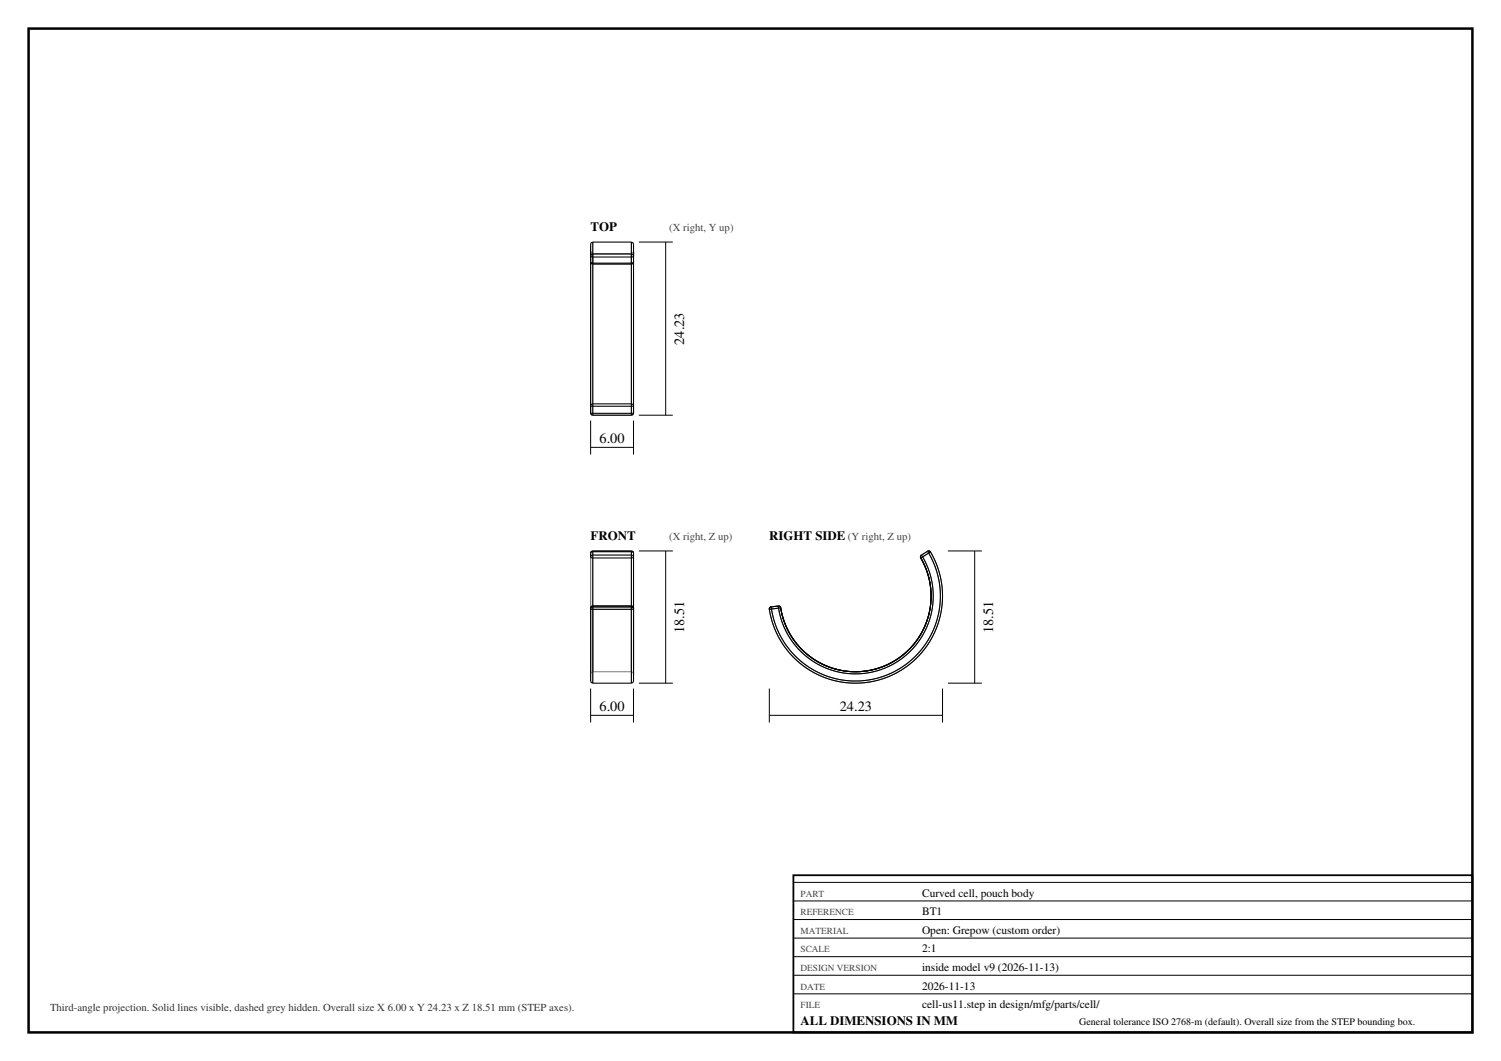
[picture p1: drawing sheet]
<svg xmlns="http://www.w3.org/2000/svg" width="420mm" height="297mm" viewBox="0 0 420 297" stroke-linecap="round" stroke-linejoin="round" font-family="sans-serif">
<path d="M8 8h404v281h-404z" fill="none" stroke="#000" stroke-width=".7" stroke-linecap="butt"/>
<g fill="none" stroke="#777" stroke-width=".28">
<path d="M165.3 71.6v1.7M165.3 68.4v45.2M165.3 73.3l.2 .4 .4 .2M165.9 71l-.5-.2-.1-.4v2.9M165.9 71h10.8M165.9 73.9h10.8M165.9 71v2.9M165.9 67.8v48.4M176.7 71v2.9M176.7 67.8v48.4M177.3 71.6v1.8l-.6 .5M177.3 68.4v45.2"/>
<path d="M177.3 70.4l-.2 .4-.4 .2M165.3 115.6l.1 .4 .5 .2M165.9 116.2h10.8M165.9 116.2h.1M176.7 116.2h.1M177.3 115.6l-.2 .4-.4 .2M165.3 155.9v32.7M165.9 154.5l-.6 .3v35.8M165.9 154.5v36.7M165.9 154.2v.3M165.9 154.5h10.8M176.7 154.5l.6 .3v35.8"/>
<path d="M176.7 154.2v.3M176.7 154.5v36.7M257.8 155.4l-.2 .3v.5l.6-.3M257.8 155.4l.4 .5M258.2 155.9a21.8 21.8 0 0 1-11.5 31.5 21.8 21.8 0 0 1-28.8-17.2M259.5 154.3l-1.7 1.1M259.5 154.3l.5-.1 .4 .3M259.5 154.3l.4 .5M259.9 154.8l-1.7 1.1M259.9 154.8a23.8 23.8 0 0 1-12.6 34.5 23.8 23.8 0 0 1-31.4-18.8M260.4 154.5a24.4 24.4 0 0 1-12.9 35.3 24.4 24.4 0 0 1-32.2-19.2l.6-.1M260.4 154.5l-.5 .3"/>
<path d="M165.9 170.1l-.6 .1v18.4M165.9 170.1h10.8M165.9 170.1v-.5v18.4M165.9 170.1v17.9M176.7 170.1l.6 .1v18.4l-.2-.4-.4-.2M176.7 170.1v-.5v18.4M176.7 170.1v17.9M215.8 169.9l.1 .6M217.8 169.6l.4 .2 .2 .3-.5 .1zM217.9 170.2l-2 .3M165.9 188h10.8M165.9 188l-.5 .2-.1 .4"/>
</g>
<g fill="none" stroke="#000" stroke-width=".3">
<path d="M165.3 70.4v1.2M165.3 73.3v40.3M165.3 71.6v1.7M165.3 73.3l.6 .4M165.3 71.6l.6 .4M165.3 73.3l.1 .5 .5 .1M165.9 67.8l-.5 .1-.1 .5v3.2M165.9 73.9v39.1M165.9 73.7h10.8M165.9 73.7v.2M165.9 72h10.8M165.9 72v1.7"/>
<path d="M165.9 71.1l-.4 .2-.2 .3M165.9 67.8v3.3M165.9 71.1v.9M165.9 71.1h10.8M165.9 73.9h10.8M165.9 67.8h10.8M176.7 67.8l.4 .1 .2 .5v3.2M176.7 73.9v39.1M176.7 73.7v.2M176.7 72v1.7M176.7 71.1v.9M176.7 71.1l.4 .2 .2 .3"/>
<path d="M176.7 67.8v3.3M177.3 70.4v1.2M177.3 73.3v40.3M177.3 71.6v1.7M177.3 73.3l-.6 .4M177.3 71.6l-.6 .4M177.3 73.3l-.2 .5-.4 .1M165.3 113.6v2M165.3 113.6l.6 .1M165.3 115.6l.6 .1M165.3 115.6l.1 .5 .5 .1M165.9 113h10.8"/>
<path d="M165.9 113l-.5 .2-.1 .4M165.9 113v.7M165.9 113.7h10.8M165.9 115.7h10.8M165.9 113.7v2M165.9 115.7v.5M165.9 116.2h10.8M176.7 113v.7M176.7 113l.4 .2 .2 .4M176.7 113.7v2M176.7 115.7v.5M177.3 113.6v2"/>
<path d="M177.3 113.6l-.6 .1M177.3 115.6l-.6 .1M177.3 115.6l-.2 .5-.4 .1M165.3 154.8v1.1M165.3 155.9l.6 .3M165.9 156.2h10.8M165.9 156.2v13.4M165.9 155.4h10.8M165.9 155.4v.8M165.9 155.4l-.4 .1-.2 .4M165.9 154.3h10.8M165.9 154.3v1.1"/>
<path d="M165.9 154.3l-.4 .2-.2 .3M165.9 154.2v.1M165.9 154.2h10.8M165.9 154.2l-.5 .2-.1 .4M176.7 156.2v13.4M176.7 155.4v.8M176.7 155.4l.4 .1 .2 .4M176.7 154.3v1.1M176.7 154.3l.4 .2 .2 .3M176.7 154.2v.1M176.7 154.2l.4 .2 .2 .4M177.3 155.9v14.3"/>
<path d="M177.3 154.8v1.1M177.3 155.9l-.6 .3M257.6 156.2a21.2 21.2 0 0 1-11.1 30.6 21.2 21.2 0 0 1-28.1-16.7M257.8 155.4l-.2 .3v.5M257.8 155.4l.4 .5M258.2 155.9l-.6 .3M258.2 155.9a21.8 21.8 0 0 1-11.5 31.5 21.8 21.8 0 0 1-28.8-17.2M259.5 154.3l-1.7 1.1M259.5 154.3l.5-.1 .4 .3M259.5 154.3l.4 .5M259.9 154.8a23.8 23.8 0 0 1-12.6 34.5 23.8 23.8 0 0 1-31.4-18.8M259.9 154.8l-1.7 1.1"/>
<path d="M260.4 154.5a24.4 24.4 0 0 1-12.9 35.3 24.4 24.4 0 0 1-32.2-19.2M260.4 154.5l-.5 .3M165.3 170.5v20.1l.1 .5 .5 .1M165.3 170.5l.6 .1M165.9 169.6l-.5 .3-.1 .6M165.9 169.6h.1M165.9 169.6h10.8M165.9 169.9h10.8M165.9 169.6v.3M165.9 169.9l-.5 .2-.1 .4M165.9 170.6v20.6M165.9 170.6h10.8"/>
<path d="M165.9 169.9v.7M176.7 169.6h.1M176.7 169.6l.4 .2 .2 .4M176.7 169.6v.3M176.7 169.9l.4 .2 .2 .4M176.7 169.9v.7M176.7 170.6v20.6M177.3 170.2v18.4M177.3 170.2v.3M177.3 170.5v20.1l-.2 .5-.4 .1M177.3 170.5l-.6 .1M215.8 169.9l-.4 .2-.1 .5"/>
<path d="M215.8 169.9l.1 .6M215.9 170.5l-.6 .1M217.8 169.6l.4 .2 .2 .3M217.8 169.6l-2 .3M217.8 169.6l.1 .6M217.9 170.2l-2 .3M218.4 170.1l-.5 .1M165.9 191.2h10.8"/>
</g>
<g fill="none" stroke="#000" stroke-width=".28">
<path d="M178.8 67.8h9.5M186.3 67.8v48.4M165.3 117.7v9.5M177.3 117.7v9.5M178.8 116.2h9.5M165.3 125.2h12M178.8 154.2h9.5M186.3 154.2v37M265.2 154.2h9.5M272.7 154.2v37M165.3 192.7v9.5M177.3 192.7v9.5"/>
<path d="M178.8 191.2h9.5M215.3 192.7v9.5M263.7 192.7v9.5M265.2 191.2h9.5M165.3 200.2h12M215.3 200.2h48.4M222 247h190M222 252.2h190M222 257.4h190M222 262.6h190M222 267.8h190M222 273h190"/>
<path d="M222 278.2h190"/>
</g>
<path d="M222 245h190v44h-190z" fill="none" stroke="#000" stroke-width=".5"/>
<g font-size="4">
<text x="191.5" y="96.5" transform="rotate(-90 191.5 96.5)">24.23</text>
<text x="167.8" y="124">6.00</text>
<text x="191.5" y="177.2" transform="rotate(-90 191.5 177.2)">18.51</text>
<text x="277.9" y="177.2" transform="rotate(-90 277.9 177.2)">18.51</text>
<text x="167.8" y="199">6.00</text>
<text x="235" y="199">24.23</text>
</g>
<g font-size="3.6">
<text x="165.3" y="64.8">TOP</text>
<text x="165.3" y="151.2">FRONT</text>
<text x="215.3" y="151.2">RIGHT SIDE</text>
<text x="224" y="286.8">ALL DIMENSIONS IN MM</text>
</g>
<g font-size="3.2">
<text x="258" y="251">Curved cell, pouch body</text>
<text x="258" y="256.2">BT1</text>
<text x="258" y="261.4">Open: Grepow (custom order)</text>
<text x="258" y="266.6">2:1</text>
<text x="258" y="271.8">inside model v9 (2026-11-13)</text>
<text x="258" y="277">2026-11-13</text>
<text x="258" y="282.2">cell-us11.step in design/mfg/parts/cell/</text>
</g>
<g font-size="3" fill="#444">
<text x="187.3" y="64.8">(X right, Y up)</text>
<text x="187.3" y="151.2">(X right, Z up)</text>
<text x="237.3" y="151.2">(Y right, Z up)</text>
</g>
<text font-size="3" fill="#333" x="14" y="283">Third-angle projection. Solid lines visible, dashed grey hidden. Overall size X 6.00 x Y 24.23 x Z 18.51 mm (STEP axes).</text>
<text font-size="2.8" x="302" y="286.8">General tolerance ISO 2768-m (default). Overall size from the STEP bounding box.</text>
<g font-size="2.6" fill="#444">
<text x="224" y="251">PART</text>
<text x="224" y="256.2">REFERENCE</text>
<text x="224" y="261.4">MATERIAL</text>
<text x="224" y="266.6">SCALE</text>
<text x="224" y="271.8">DESIGN VERSION</text>
<text x="224" y="277">DATE</text>
<text x="224" y="282.2">FILE</text>
</g>
</svg>
